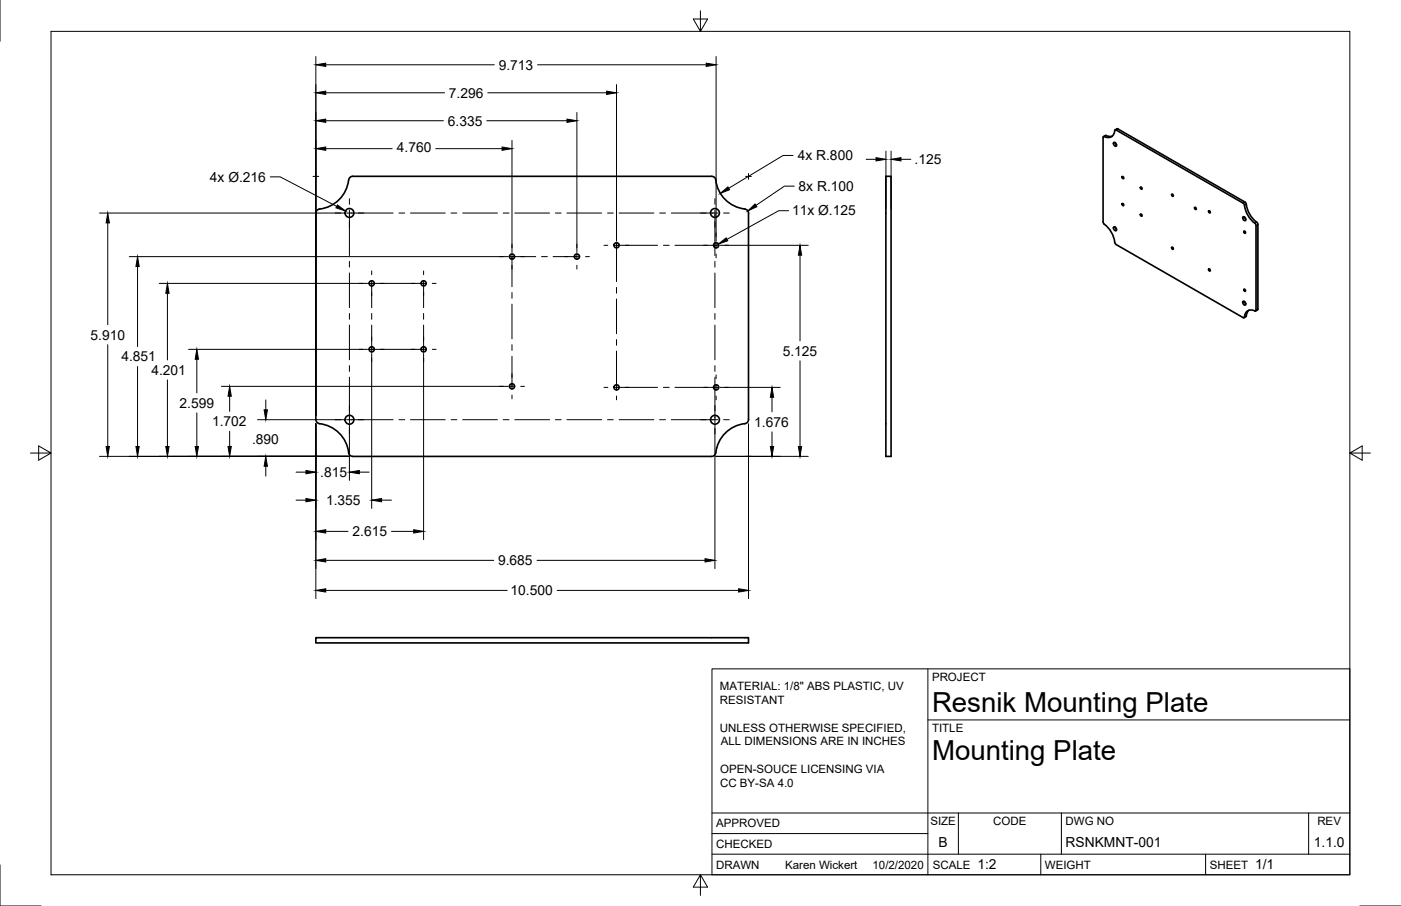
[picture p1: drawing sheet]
<svg xmlns="http://www.w3.org/2000/svg" width="432mm" height="279mm" viewBox="0 0 432 279" stroke-linecap="round" stroke-linejoin="round" font-family="sans-serif">
<!-- layer: Visible -->
<g fill="none" stroke="#000" stroke-width=".51">
<path d="M344.2 39.7l-.5 .4M344.2 39.7l39.7 22.8a10.3 10.3 0 0 0 3.8 6.5v26.3M107.4 55.5a10.3 10.3 0 0 1-9.3 9.1l-.5 .4-.2 .7M108.7 54.4h110.6l.7 .2a2.2 2.2 0 0 1 .8 2 10.2 10.2 0 0 0 8.8 7.9M108.7 54.4l-.7 .2-.5 .9M273 54.4h1.6v86.4h-1.6zM340.7 41.8l-.6 .3M340.7 41.8h.3M341 41.8l.8 .3 1-.1M343.2 44a.7 .7 0 0 1 .8 .3 .7 .7 0 0 1-.1 .8l-.6-.4zM343.7 44l.4 .7M345.8 54.5l.4 .1 .1 .5-.4-.1z"/>
<path d="M351.5 57.7l.4 .1 .1 .5-.4-.1zM361.1 59.9l.4 .1 .1 .5-.4-.1zM97.3 65.7v63.7l.3 .7 .9 .5M229.6 64.5l.9 .5 .2 .7v63.7l-.5 1-.6 .3M343.2 70a.7 .7 0 0 1 .8 .4 .7 .7 0 0 1-.1 .8l-.6-.4zM343.7 70.1l.4 .6M345.8 62.8l.4 .1 .1 .5-.4-.1zM351.5 66l.4 .2 .1 .4-.4-.1zM361.1 76.2l.4 .2 .1 .4-.4-.1zM368.2 64l.4 .1 .1 .5-.4-.1zM372.5 65l.4 .1 .1 .5-.4-.1zM383.1 66.9a.7 .7 0 0 1 .7 .4 .7 .7 0 0 1-.1 .8l-.6-.5z"/>
<path d="M383.1 62.6l-39.1-22.5h-.4a2.23 2.23 0 0 1-1.1 2.1 2.23 2.23 0 0 1-2.3-.1l-.2 .3v26.3a10.3 10.3 0 0 1 3.8 6.5l39.3 22.7h.4a2.13 2.13 0 0 1 1-2 2.13 2.13 0 0 1 2.2 0M383.1 62.6l.2 .2a10.2 10.2 0 0 0 3.8 6.5v26.3l-.4 .3M383.4 71.3l.4 .1 .1 .5-.4-.1zM383.6 66.9l.4 .7M372.5 83l.4 .1 .1 .5-.4-.1zM383.1 93a.7 .7 0 0 1 .7 .3 .7 .7 0 0 1-.1 .8l-.6-.4zM383.4 89.2l.4 .1 .1 .5-.4-.1zM383.6 93l.4 .7M384 97.6l-.6 .4M384.9 95.7l-.4 .5-.5 1.4M387.7 95.3l-.7 .6M229.6 130.6a10.4 10.4 0 0 0-9.1 9.4l-.5 .5-.7 .3-110.6-.1-.7-.2a2.2 2.2 0 0 1-.7-2 10.2 10.2 0 0 0-8.8-7.8"/>
<path d="M97.3 196.7h133.4v1.6h-133.4z"/>
<circle cx="107.7" cy="65.7" r="1.37"/>
<circle cx="157.8" cy="79.1" r=".79"/>
<circle cx="177.8" cy="79.1" r=".79"/>
<circle cx="190" cy="75.6" r=".79"/>
<circle cx="220.4" cy="65.7" r="1.37"/>
<circle cx="220.7" cy="75.6" r=".79"/>
<circle cx="114.6" cy="87.4" r=".79"/>
<circle cx="130.6" cy="87.4" r=".79"/>
<circle cx="114.6" cy="107.7" r=".79"/>
<circle cx="130.6" cy="107.7" r=".79"/>
<circle cx="157.8" cy="119.1" r=".79"/>
<circle cx="190" cy="119.5" r=".79"/>
<circle cx="220.7" cy="119.5" r=".79"/>
<circle cx="107.7" cy="129.4" r="1.37"/>
<circle cx="220.4" cy="129.4" r="1.37"/>
</g>
<!-- layer: Visible Narrow -->
<path d="M344.6 39.8l-.6 .3M340.9 41.8l-.5 .3M383.7 62.3l-.6 .3M384.1 63l-.5 .4M387.3 68.5l-.6 .3M387.7 69.3l-.6 .3M384.1 97.4l-.5 .3M387.7 95.3l-.6 .3" fill="none" stroke="#000" stroke-width=".31"/>
<!-- layer: Border -->
<path d="M0 0v12.7M15.7 9.7h400.3v260.1h-400.3zM215.9 3.3v6.4l-2.2-3.8h4.4l-2.2 3.8M9.4 139.7h6.3l-3.8-2.2v4.4l3.8-2.2M416 139.7l3.8 2.2v-4.4l-3.8 2.2h6.4M0 266.7v12.7h12.7M215.9 269.8l2.2 3.8h-4.4l2.2-3.8v6.3M419.1 279.4h12.7" fill="none" stroke="#000" stroke-width=".31"/>
<!-- layer: Titleblock -->
<path d="M219.4 206.3h196.6v63.5h-196.6zM286 206.3v63.5M286 222h130M219.4 257.1h66.6M219.4 250.7h196.6M295.4 250.7v12.7M327.1 250.7v12.7M403.3 250.7v12.7M219.4 263.4h196.6M320.8 263.4v6.4M371.6 263.4v6.4" fill="none" stroke="#000" stroke-width=".31"/>
<!-- layer: Dimensions -->
<g fill="none" stroke="#000" stroke-width=".31">
<path d="M97.3 17.4v110.7M100.4 20h52M165.7 20h52M220.7 17.4v57M100.4 37.2h36.3M100.4 28.6h36.6M150 37.2h24.8M150.3 28.6h36.7M177.8 34.7v43.2M190 26.1v48.3M83.3 54.5h3.1l17.4 9.1M100.4 45.8h20.5"/>
<path d="M134.3 45.8h20.4M157.8 43.3v34.6M244.4 47.9h-3l-16.8 10.2M244.8 57.4h-3l-8.8 5.9M267 49.1h3M273 46.6v17.9M274.6 46.6v17.9M277.7 49.1h3M30.7 65.7h75.7M33.2 68.7v31.4M39.9 79.1h116.6M222 75.6h27.1"/>
<path d="M243.1 65h-3.1l-15.9 8.8M246.6 78.7v26.4M42.4 82.2v24.7M49.1 87.4h64.2M51.6 90.4v20.6M33.2 106.3v31.4M42.4 113v24.7M51.6 117.2v20.5M58.1 107.7h55.2M60.7 110.8v10.4M68.2 119.1h88.3M114.6 109v47.8"/>
<path d="M130.6 109v57.4M222 119.5h18.5M246.6 111.3v26.4M60.7 127.3v10.4M70.8 122.2v4.7M70.8 133v4.7M79.4 129.4h27M81.9 123.3v3.1M97.3 130.7v53.9M107.7 130.7v17.4M220.3 130.7v44.6M230.7 130.7v53.9"/>
<path d="M237.9 122.5v4.5M237.9 133.2v4.5M30.7 140.7h76.7M81.9 143.8v3M91.2 145.6h3.1M91.2 154.2h3.1M110.7 145.6h3.1M117.6 154.2h3M220.6 140.7h28.5M100.4 172.8h51.8M100.4 163.9h6.9M120.6 163.9h6.9"/>
<path d="M165.5 172.8h51.8M100.4 182.1h55.9M171.7 182.1h55.9"/>
</g>
<g fill="#000" stroke="#000" stroke-width=".31">
<path d="M97.3 20l3.1-.5v1zM217.7 19.5l3 .5-3 .5zM97.3 37.2l3.1-.5v1zM97.3 28.6l3.1-.5v1zM174.8 36.7l3 .5-3 .5zM187 28.1l3 .5-3 .5zM97.3 45.8l3.1-.5v1.1zM154.7 45.3l3.1 .5-3.1 .6zM222 59.6l2.3-2 .6 .9zM270 48.6l3 .5-3 .5zM274.6 49.1l3.1-.5v1zM33.2 65.7l.5 3h-1z"/>
<path d="M104 63.2l2.5 1.9-3-1zM221.4 75.3l2.4-1.9 .5 .9zM230.5 65l2.2-2.1 .6 .9zM246.6 75.6l.5 3.1h-1zM42.4 79.1l.5 3.1h-1zM51.6 87.4l.5 3h-1zM60.7 107.7l.5 3.1h-1zM32.7 137.7h1l-.5 3zM41.9 137.7h1l-.5 3zM51.1 137.7h1l-.5 3zM60.2 137.7h1l-.5 3zM70.3 137.7h1l-.5 3z"/>
<path d="M70.8 119.1l.5 3.1h-1zM81.4 126.4h1l-.5 3zM237.4 137.7h1l-.5 3zM237.9 119.5l.5 3h-1zM246.1 137.7h1l-.5 3zM81.9 140.7l.5 3.1h-1zM94.3 145.1l3 .5-3 .5zM94.3 153.7l3 .5-3 .5zM107.7 145.6l3-.5v1zM114.6 154.2l3-.5v1zM97.3 172.8l3.1-.5v1zM97.3 163.9l3.1-.5v1z"/>
<path d="M127.5 163.4l3.1 .5-3.1 .5zM217.3 172.3l3 .5-3 .5zM97.3 182.1l3.1-.5v1zM227.6 181.6l3.1 .5-3.1 .5z"/>
</g>
<!-- layer: Center Lines -->
<g fill="none" stroke="#000" stroke-width=".31">
<path d="M96.5 54.4h1.7M97.3 53.5v1.8M229.8 54.4h1.8M230.7 53.5v1.8M103.3 65.7h1.7M106.8 65.7h14.4M107.7 61.3v1.7M107.7 64.8v14M123 65.7h1.7M126.5 65.7h10.7M139 65.7h1.8M142.6 65.7h10.7"/>
<path d="M154 79.1h1.1M155.1 65.7h1.8M156.9 79.1h8.2M157.8 75.3v1.2M157.8 78.3v10.1M158.7 65.7h10.7M166.9 79.1h1.8M170.5 79.1h8.2M171.2 65.7h1.8M174.7 65.7h10.7M177.8 75.3v1.2M177.8 78.3v1.7"/>
<path d="M180.5 79.1h1.2M186.2 75.6h1.1M187.2 65.7h1.8M189.1 75.6h13.6M190 71.8v1.2M190 74.8v12M190.8 65.7h10.7M203.3 65.7h1.8M204.5 75.6h1.7M206.9 65.7h14.3M208 75.6h13.6M220.3 61.3v1.7"/>
<path d="M220.3 64.8v14M220.7 71.8v1.2M220.7 74.8v1.8M220.7 78.3v1.2M223 65.7h1.8M223.4 75.6h1.1M107.7 80.6v1.8M107.7 84.2v10.7M107.7 96.7v1.8M110.7 87.4h1.2M113.7 87.4h17.7M114.6 83.5v1.2"/>
<path d="M114.6 86.5v8.4M114.6 96.7v1.8M130.6 83.5v1.2M130.6 86.5v8.4M130.6 96.7v1.8M133.2 87.4h1.2M157.8 90.2v1.8M157.8 93.8v10.7M177.8 81.8v1.2M190 88.6v1.8M190 92.2v10.7M220.3 80.6v1.8"/>
<path d="M220.3 84.2v10.7M220.3 96.7v1.8M107.7 100.2v10.8M107.7 112.8v1.7M107.7 116.3v14M110.7 107.7h1.2M113.7 107.7h17.7M114.6 100.2v8.4M114.6 110.4v1.2M130.6 100.2v8.4M130.6 110.4v1.2M133.2 107.7h1.2"/>
<path d="M154 119.1h1.1M156.9 119.1h1.8M157.8 106.3v1.8M157.8 109.9v10.1M160.5 119.1h1.1M186.2 119.5h1.1M189.1 119.5h13.6M190 104.7v1.8M190 108.3v12.1M204.5 119.5h1.7M208 119.5h13.6M220.3 100.2v10.8"/>
<path d="M220.3 112.8v1.7M220.3 116.3v14M220.7 115.6v1.2M220.7 118.6v1.8M223.4 119.5h1.1M97.3 139.8v1.8M103.3 129.4h1.7M106.8 129.4h14.4M107.7 132.1v1.8M123 129.4h1.7M126.5 129.4h10.7M139 129.4h1.8"/>
<path d="M142.6 129.4h10.7M155.1 129.4h1.8M157.8 121.8v1.2M158.7 129.4h10.7M171.2 129.4h1.8M174.7 129.4h10.7M187.2 129.4h1.8M190 122.1v1.2M190.8 129.4h10.7M203.3 129.4h1.8M206.9 129.4h14.3M220.3 132.1v1.8"/>
<path d="M220.7 122.1v1.2M223 129.4h1.8M230.7 139.8v1.8M96.5 140.7h1.7M229.8 140.7h1.8"/>
</g>
<g font-size="8.5">
<text x="287.3" y="219.5">Resnik Mounting Plate</text>
<text x="287.3" y="234.5">Mounting Plate</text>
</g>
<g font-size="4.3">
<text x="153.7" y="21.5">9.713</text>
<text x="138.3" y="30.1">7.296</text>
<text x="138" y="38.7">6.335</text>
<text x="122.3" y="47">4.760</text>
<text x="245.9" y="49.4">4x R.800</text>
<text x="281.9" y="50.6">.125</text>
<text x="64.7" y="56">4x Ø.216</text>
<text x="246.1" y="58.9">8x R.100</text>
<text x="244.1" y="66.4">11x Ø.125</text>
<text x="27.9" y="104.7">5.910</text>
<text x="37.4" y="111.4">4.851</text>
<text x="241.2" y="109.7">5.125</text>
<text x="46.7" y="115.6">4.201</text>
<text x="55.4" y="125.8">2.599</text>
<text x="65.3" y="131.4">1.702</text>
<text x="232.5" y="131.6">1.676</text>
<text x="77.7" y="137">.890</text>
<text x="98.7" y="147.1">.815</text>
<text x="100.5" y="155.7">1.355</text>
<text x="108.6" y="165.4">2.615</text>
<text x="153.5" y="174.3">9.685</text>
<text x="157.4" y="183.6">10.500</text>
<text x="289.3" y="261.2">B</text>
<text x="328.4" y="261.2">RSNKMNT-001</text>
<text x="404.9" y="261.2">1.1.0</text>
<text x="301.2" y="268.1">1:2</text>
<text x="386.8" y="268.1">1/1</text>
</g>
<g font-size="3.5">
<text x="221.9" y="212.8">MATERIAL: 1/8&quot; ABS PLASTIC, UV</text>
<text x="287.3" y="210.1">PROJECT</text>
<text x="221.8" y="217.1">RESISTANT</text>
<text x="221.8" y="225.6">UNLESS OTHERWISE SPECIFIED,</text>
<text x="287.3" y="225.8">TITLE</text>
<text x="222.1" y="229.9">ALL DIMENSIONS ARE IN INCHES</text>
<text x="222" y="238.4">OPEN-SOUCE LICENSING VIA</text>
<text x="222" y="242.7">CC BY-SA 4.0</text>
<text x="220.7" y="255.2">APPROVED</text>
<text x="286.7" y="254.5">SIZE</text>
<text x="306.1" y="254.5">CODE</text>
<text x="328.4" y="254.5">DWG NO</text>
<text x="406" y="254.5">REV</text>
<text x="220.7" y="261.5">CHECKED</text>
<text x="220.7" y="267.9">DRAWN</text>
<text x="242" y="267.9">Karen Wickert</text>
<text x="268.9" y="267.9">10/2/2020</text>
<text x="287.5" y="267.9">SCALE</text>
<text x="322.1" y="267.9">WEIGHT</text>
<text x="372.9" y="267.9">SHEET</text>
</g>
</svg>
